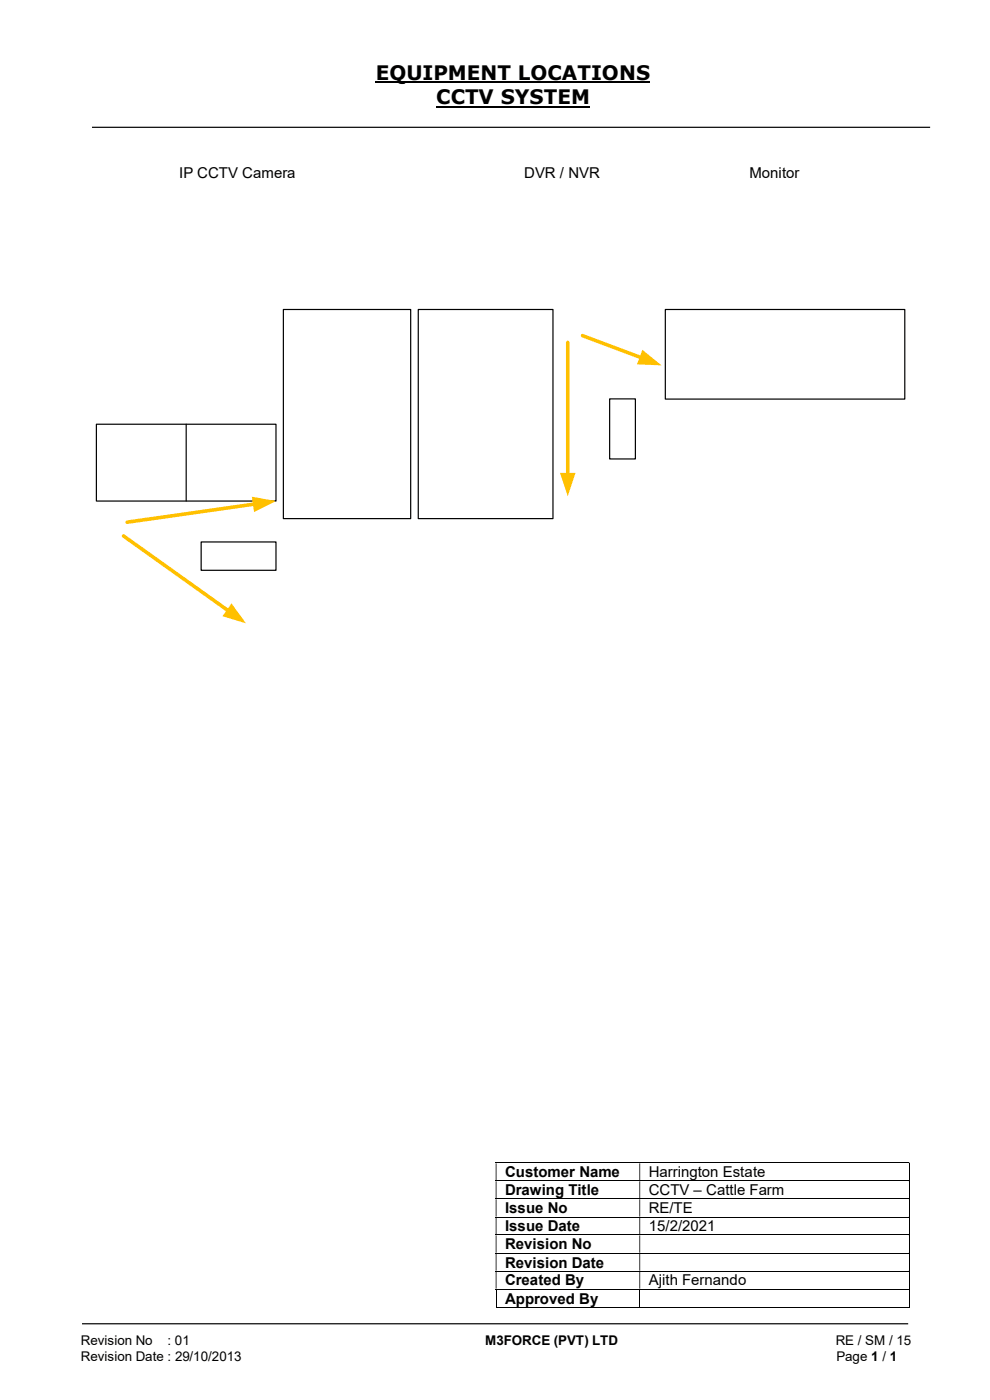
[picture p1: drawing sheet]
<svg xmlns="http://www.w3.org/2000/svg" width="210mm" height="297mm" viewBox="0 0 210 297" stroke-linecap="round" stroke-linejoin="round" font-family="sans-serif">
<path d="M79.7 17.5h58.2M92.5 22.6h32.6" fill="none" stroke="#000" stroke-width=".42"/>
<path d="M19.5 27h177.8M17.4 280.8h175.3" fill="none" stroke="#000" stroke-width=".25"/>
<g fill="none" stroke="#000" stroke-width=".21">
<path d="M105.2 246.7h87.6M105.2 250.5h87.6M105.2 254.3h87.6M105.2 258.2h87.6M192.9 246.8v3.6M192.9 250.6v3.7M192.9 254.4v3.7M192.9 258.3v3.6M105.2 262h87.6M105.2 265.9h87.6M105.2 269.7h87.6M105.2 273.5h87.6"/>
<path d="M105.2 277.3h30.4M105.2 273.6v3.8M135.7 273.6v3.8M135.8 277.3h57M192.9 262.1v3.7M192.9 265.9v3.7M192.9 269.7v3.7M192.9 273.6v3.8"/>
</g>
<g fill="#000">
<path d="M192.8 246.6h.2v.2h-.2zM105.2 246.8h.1v3.6h-.1zM135.6 246.8h.2v3.6h-.2z" fill-rule="evenodd"/>
<path d="M192.8 250.4h.2v.2h-.2zM105.2 250.6h.1v3.7h-.1zM135.6 250.6h.2v3.7h-.2z" fill-rule="evenodd"/>
<path d="M192.8 254.3h.2v.1h-.2zM105.2 254.4h.1v3.7h-.1zM135.6 254.4h.2v3.7h-.2z" fill-rule="evenodd"/>
<path d="M192.8 258.1h.2v.2h-.2zM105.2 258.3h.1v3.6h-.1zM135.6 258.3h.2v3.6h-.2z" fill-rule="evenodd"/>
<path d="M192.8 261.9h.2v.2h-.2zM105.2 262.1h.1v3.7h-.1zM135.6 262.1h.2v3.7h-.2z" fill-rule="evenodd"/>
<path d="M192.8 265.8h.2v.1h-.2zM105.2 265.9h.1v3.7h-.1zM135.6 265.9h.2v3.7h-.2z" fill-rule="evenodd"/>
<path d="M192.8 269.6h.2v.1h-.2zM105.2 269.7h.1v3.7h-.1zM135.6 269.7h.2v3.7h-.2z" fill-rule="evenodd"/>
</g>
<path d="M192.8 273.4h.2v.2h-.2zM192.8 277.2h.2v.2h-.2z" fill="#000"/>
<path d="M20.4 90h38.1v16.3h-38.1z" fill="#fff"/>
<path d="M20.4 90h38.1v16.3h-38.1z" fill="none" stroke="#000" stroke-width=".25"/>
<path d="M60.1 65.7h27v44.3h-27z" fill="#fff"/>
<path d="M60.1 65.7h27v44.3h-27z" fill="none" stroke="#000" stroke-width=".25"/>
<path d="M88.7 65.7h28.6v44.3h-28.6z" fill="#fff"/>
<path d="M88.7 65.7h28.6v44.3h-28.6z" fill="none" stroke="#000" stroke-width=".25"/>
<path d="M141.1 65.7h50.8v19h-50.8z" fill="#fff"/>
<path d="M141.1 65.7h50.8v19h-50.8zM39.5 90v16.3" fill="none" stroke="#000" stroke-width=".25"/>
<path d="M42.7 115h15.8v6h-15.8z" fill="#fff"/>
<path d="M42.7 115h15.8v6h-15.8z" fill="none" stroke="#000" stroke-width=".25"/>
<path d="M129.3 84.6h5.5v12.8h-5.5z" fill="#fff"/>
<path d="M129.3 84.6h5.5v12.8h-5.5z" fill="none" stroke="#000" stroke-width=".25"/>
<path d="M54.1 106.9l-27.1 3.9" fill="none" stroke="#ffc000" stroke-width=".76"/>
<path d="M53.4 105.4l5.1 .9-4.6 2.3z" fill="#ffc000"/>
<path d="M123.6 71.2l12.5 4.7" fill="none" stroke="#ffc000" stroke-width=".76"/>
<path d="M136.3 74.2l4 3.3-5.2-.2z" fill="#ffc000"/>
<path d="M120.4 72.6v28.2" fill="none" stroke="#ffc000" stroke-width=".76"/>
<path d="M118.8 100.3h3.3l-1.7 5z" fill="#ffc000"/>
<path d="M26.2 113.7l22.3 15.9" fill="none" stroke="#ffc000" stroke-width=".76"/>
<path d="M49.1 128l3.1 4.2-5-1.5z" fill="#ffc000"/>
<g font-size="4.2">
<text x="79.7" y="17">EQUIPMENT LOCATIONS</text>
<text x="92.5" y="22.1">CCTV SYSTEM</text>
</g>
<g font-size="3.2">
<text x="38" y="37.7">IP CCTV Camera</text>
<text x="111.2" y="37.7">DVR / NVR</text>
<text x="159" y="37.7">Monitor</text>
<text x="107.1" y="249.8">Customer Name</text>
<text x="137.6" y="249.8">Harrington Estate</text>
<text x="107.1" y="253.6">Drawing Title</text>
<text x="107.1" y="257.4">Issue No</text>
<text x="137.6" y="253.6">CCTV – Cattle Farm</text>
<text x="137.6" y="257.4">RE/TE</text>
<text x="107.1" y="261.2">Issue Date</text>
<text x="137.6" y="261.2">15/2/2021</text>
<text x="107.1" y="265">Revision No</text>
<text x="107.1" y="268.9">Revision Date</text>
<text x="107.1" y="272.7">Created By</text>
<text x="137.6" y="272.7">Ajith Fernando</text>
<text x="107.1" y="276.6">Approved By</text>
</g>
<g font-size="2.8">
<text x="17.1" y="285.4">Revision No</text>
<text x="35.5" y="285.4">: 01</text>
<text x="102.9" y="285.4">M3FORCE (PVT) LTD</text>
<text x="177.3" y="285.4">RE / SM / 15</text>
<text x="17.1" y="288.7">Revision Date : 29/10/2013</text>
<text x="177.4" y="288.7">Page 1 / 1</text>
</g>
</svg>
